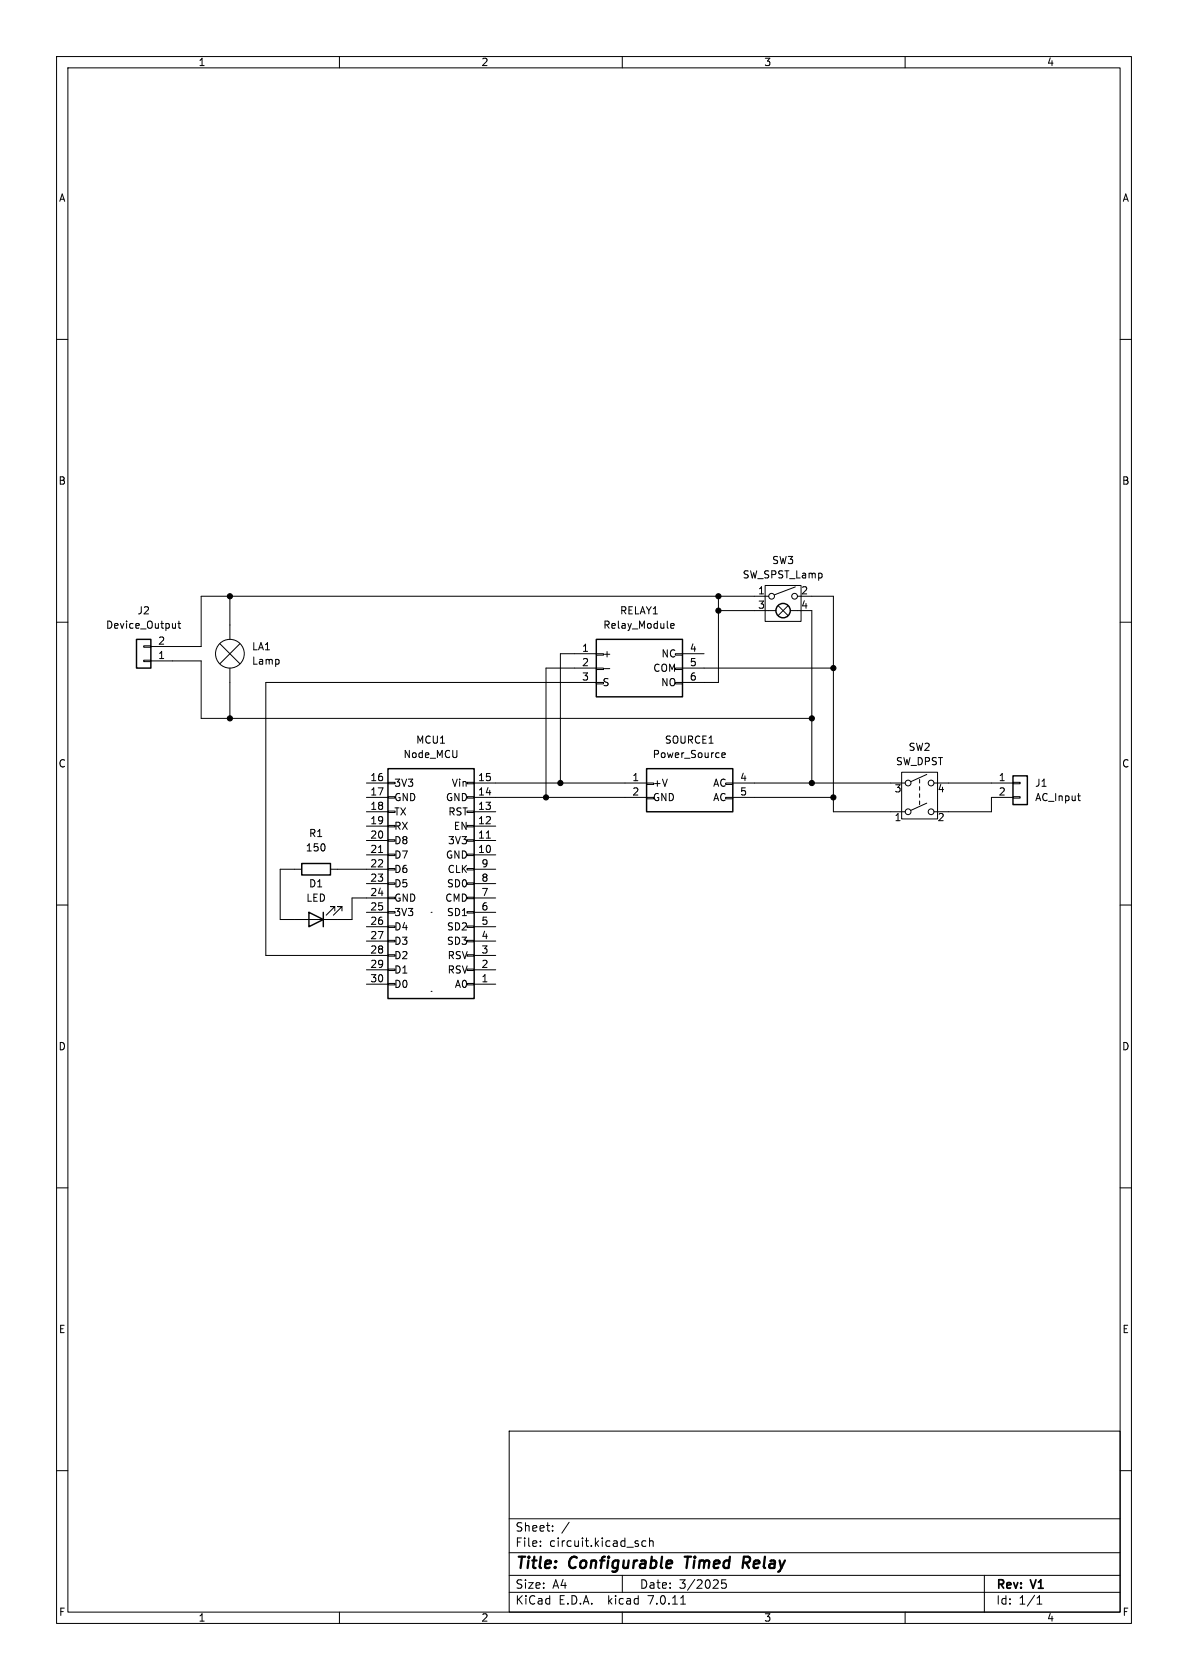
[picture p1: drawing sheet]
<svg xmlns="http://www.w3.org/2000/svg" width="210mm" height="297mm" viewBox="0 0 210 297" stroke-linecap="round" stroke-linejoin="round" font-family="sans-serif">
<g fill="none" stroke="#000" stroke-width=".18">
<path d="M10 10h190v277h-190zM12 12h186v273h-186zM60 10v2M110 10v2M160 10v2M10 60h2M198 60h2M10 110h2M25.4 114.2h1.3v.2h-1.3zM25.4 116.7h1.3v.3h-1.3zM26.7 116.8h8.9v10.2h107.9M31 110.2v.9"/>
<path d="M31 110.9l-.2 .2M31.4 110.2h.5M31.6 109.8v1.1l.3 .2M38.9 113.8l3.5 3.5M40.6 105.4v7.6M40.6 118.1v8.9M42.4 113.8l-3.5 3.5M105.4 118.1h1.3v.3h-1.3zM105.4 115.6h1.3v.2h-1.3zM105.4 115.6h-6.3v22.8M105.4 118.1h-8.9v22.9M106.8 118.2h1"/>
<path d="M118.6 110.6l.6-.1-.1-.2-.4-.1-.1 .2v.6h.5M119.4 118.1h1.2v.3h-1.2zM119.4 115.6h1.2v.2h-1.2zM120.6 115.6h3.9M120.6 118.1h26.7M127 105.4v15.3h-6.4M127 108h10.2M135.3 103.5h6.3v6.4h-6.3zM135.9 105.4h-100.3v8.9h-8.9M137.5 107.1l1.8 1.7M139.3 107.1l-1.8 1.7M139.7 108h3.8v30.4"/>
<path d="M140.6 103.8l-3.7 1.4M141 105.4h6.3v38.1h12.7M198 110h2M64.8 138.4h3.8M68.6 138.3h1.2v.3h-1.2zM82.5 138.3h1.3v.3h-1.3zM83.8 138.4h30.5M105.4 120.7h1.3v.2h-1.3zM105.4 120.7h-58.4v48.2h21.6M114.3 138.4h1.3v.3h-1.3zM119.4 120.7h1.2v.2h-1.2zM127.6 133.5l.6-.1-.1-.3h-.3l-.2 .2 .1 .6h.4"/>
<path d="M128.3 138.4h1.2v.3h-1.2zM129.5 138.4h30.5M159.4 136.5h6.3v8.3h-6.3zM162.6 137.8v.6M162.6 139.1v.6M163.8 136.9l-2.8 1.3M165.1 138.4h14M179.1 138.3h1.2v.3h-1.2zM10 160h2M53.3 153.7h-3.8v8.9h12.7v-3.8h6.4M58.4 153.7h10.2M64.8 151.1h3.8"/>
<path d="M64.8 148.6h3.8M64.8 146.1h3.8M64.8 143.5h3.8M64.8 141h3.8M64.8 156.2h3.8M66.9 150.7h.7M68.6 140.8h1.2v.3h-1.2zM68.6 143.4h1.2v.2h-1.2zM68.6 145.9h1.2v.3h-1.2zM68.6 148.5h1.2v.2h-1.2zM68.6 151h1.2v.3h-1.2zM68.6 153.5h1.2v.3h-1.2z"/>
<path d="M68.6 156.1h1.2v.2h-1.2zM68.6 158.6h1.2v.3h-1.2zM82.5 140.8h1.3v.3h-1.3zM82.5 143.4h1.3v.2h-1.3zM82.5 145.9h1.3v.3h-1.3zM82.5 148.5h1.3v.2h-1.3zM82.5 151h1.3v.3h-1.3zM82.5 153.5h1.3v.3h-1.3zM82.5 156.1h1.3v.2h-1.3zM82.5 158.6h1.3v.3h-1.3zM83.8 151.1h3.8M83.8 148.6h3.8"/>
<path d="M83.8 146.1h3.8M83.8 143.5h3.8M83.8 141h30.5M83.8 153.7h3.8M83.8 156.2h3.8M83.8 158.8h3.8M86 148.2h.7M114.3 141h1.3v.2h-1.3zM128.3 141h1.2v.2h-1.2zM129.5 141h17.8M162.6 140.3v.7M162.6 141.6v.6"/>
<path d="M163.8 142l-2.8 1.3M179.1 140.8h1.2v.3h-1.2zM179.1 141h-3.8v2.5h-10.2M190.5 140.7h.5M190.7 141.5h.3M198 160h2M59.2 161v-.7h-.8h.8l-1.5 1.5M60.5 161v-.7h-.8h.8l-1.6 1.5M64.8 174h3.8M64.8 171.5h3.8M64.8 161.3h3.8M64.8 163.8h3.8"/>
<path d="M64.8 166.4h3.8M68.6 161.2h1.2v.2h-1.2zM68.6 163.7h1.2v.3h-1.2zM68.6 166.2h1.2v.3h-1.2zM68.6 168.8h1.2v.2h-1.2zM68.6 171.3h1.2v.3h-1.2zM68.6 173.9h1.2v.2h-1.2zM76.2 175.3h.1M76.2 161.3h.1M82.5 161.2h1.3v.2h-1.3zM82.5 163.7h1.3v.3h-1.3zM82.5 166.2h1.3v.3h-1.3z"/>
<path d="M82.5 168.8h1.3v.2h-1.3zM82.5 171.3h1.3v.3h-1.3zM82.5 173.9h1.3v.2h-1.3zM83.8 174h3.8M83.8 171.5h3.8M83.8 161.3h3.8M83.8 163.8h3.8M83.8 166.4h3.8M83.8 168.9h3.8M10 210h2M198 210h2M10 260h2"/>
<path d="M90 253h108v32h-108zM198 260h2M90 278.5h108M90 274.5h108M90 268.5h108M95.5 273.2v.2M95.5 272.5v.1M97.7 270.5v.2M97.7 269.8v.1M100.6 269.1l-1.3 1.9M110 278.5v3M114.2 272.5l-.4-.1-.3 .3v.4l.1 .2h.6"/>
<path d="M114.8 272.5l.2-.1 .4 .1 .1 .9M114.8 271.9v1.5M128.3 279.3h-.7l-.1 .7 .3-.1h.5l.1 .2-.1 .5-.2 .2-.6-.2M174 278.5v6.5M60 285v2M90 281.5h108M110 285v2M120.3 283.6h.9M160 285v2M183.3 283.6h.9M183.3 282.5l.5-.4v1.5"/>
<circle cx="40.6" cy="115.6" r="2.54"/>
<circle cx="136.4" cy="105.4" r=".51"/>
<circle cx="140.5" cy="105.4" r=".51"/>
<circle cx="160.5" cy="138.4" r=".51"/>
<circle cx="164.6" cy="138.4" r=".51"/>
<circle cx="160.5" cy="143.5" r=".51"/>
<circle cx="164.6" cy="143.5" r=".51"/>
</g>
<path d="M121 275.2h1.2M121.6 275.2l-.2 2M131.9 276.3l.5 .9M132.3 275.2h-.8l-.2 2M132.3 276.2l-.9 .1" fill="none" stroke="#000" stroke-width=".4"/>
<g fill="none" stroke="#000" stroke-width=".25">
<path d="M24.1 113h2.6v5.1h-2.6zM105.4 113h15.2v10.2h-15.2zM68.6 135.9h15.2v40.6h-15.2zM114.3 135.9h15.2v7.6h-15.2zM179.1 137.2h2.5v5h-2.5zM53.3 152.7h5.1v2h-5.1zM54.6 161.3l2.5 1.3-2.5 1.2zM57.1 161.3v2.5"/>
<circle cx="138.4" cy="107.9" r="1.27"/>
</g>
<g fill="#000" stroke="#000" stroke-width=".18">
<circle cx="40.6" cy="105.4" r=".46"/>
<circle cx="127" cy="105.4" r=".46"/>
<circle cx="127" cy="108" r=".46"/>
<circle cx="147.3" cy="118.1" r=".46"/>
<circle cx="40.6" cy="127" r=".46"/>
<circle cx="99.1" cy="138.4" r=".46"/>
<circle cx="143.5" cy="127" r=".46"/>
<circle cx="143.5" cy="138.4" r=".46"/>
<circle cx="96.5" cy="141" r=".46"/>
<circle cx="147.3" cy="141" r=".46"/>
</g>
<g font-size="2.8">
<text x="91" y="277.9">Title:</text>
<text x="100.7" y="277.9">Configurable</text>
<text x="121.9" y="277.9">Timed</text>
<text x="132.9" y="277.9">Relay</text>
</g>
<g font-size="2.1">
<text x="91" y="273.7">File:</text>
<text x="91" y="271">Sheet:</text>
<text x="97.1" y="273.7">circuit.kicad_sch</text>
<text x="91" y="281.1">Size:</text>
<text x="97.7" y="281.1">A4</text>
<text x="113" y="281.1">Date:</text>
<text x="120" y="281.1">3/2025</text>
<text x="176" y="281.3">Rev:</text>
<text x="182.4" y="281.3">V1</text>
<text x="91" y="283.9">KiCad</text>
<text x="98.7" y="283.9">E.D.A.</text>
<text x="107.6" y="283.9">kicad</text>
<text x="114.9" y="283.9">7.0.11</text>
<text x="176" y="283.9">Id:</text>
<text x="180.1" y="283.9">1/1</text>
</g>
<g font-size="1.8">
<text x="35" y="11.9">1</text>
<text x="85" y="11.9">2</text>
<text x="135" y="11.9">3</text>
<text x="185" y="11.9">4</text>
<text x="10.3" y="35.9">A</text>
<text x="198.4" y="35.9">A</text>
<text x="10.3" y="85.9">B</text>
<text x="198.3" y="85.9">B</text>
<text x="136.4" y="99.9">SW3</text>
<text x="131.2" y="102.5">SW_SPST_Lamp</text>
<text x="133.9" y="105.2">1</text>
<text x="133.9" y="107.7">3</text>
<text x="141.5" y="105.2">2</text>
<text x="141.5" y="107.7">4</text>
<text x="18.6" y="111.4">Device_Output</text>
<text x="24.2" y="108.8">J2</text>
<text x="106.5" y="111.4">Relay_Module</text>
<text x="109.5" y="108.8">RELAY1</text>
<text x="27.9" y="116.6">1</text>
<text x="27.9" y="114">2</text>
<text x="44.5" y="115.2">LA1</text>
<text x="44.5" y="117.7">Lamp</text>
<text x="102.8" y="115.3">1</text>
<text x="102.8" y="117.9">2</text>
<text x="106.4" y="116.4">+</text>
<text x="115.4" y="119">COM</text>
<text x="116.8" y="116.4">NC</text>
<text x="121.8" y="115.3">4</text>
<text x="121.8" y="117.9">5</text>
<text x="102.8" y="120.4">3</text>
<text x="106.4" y="121.5">S</text>
<text x="116.8" y="121.5">NO</text>
<text x="121.8" y="120.4">6</text>
<text x="73.5" y="131.7">MCU1</text>
<text x="117.4" y="131.7">SOURCE1</text>
<text x="10.3" y="135.9">C</text>
<text x="71.2" y="134.2">Node_MCU</text>
<text x="115.3" y="134.2">Power_Source</text>
<text x="158.3" y="135.5">SW_DPST</text>
<text x="160.5" y="132.9">SW2</text>
<text x="198.3" y="135.9">C</text>
<text x="65.4" y="138.2">16</text>
<text x="65.4" y="140.7">17</text>
<text x="65.4" y="143.3">18</text>
<text x="69.6" y="139.3">3V3</text>
<text x="69.6" y="141.8">GND</text>
<text x="78.7" y="141.8">GND</text>
<text x="79.8" y="139.3">Vin</text>
<text x="84.4" y="143.3">13</text>
<text x="84.4" y="140.7">14</text>
<text x="84.4" y="138.2">15</text>
<text x="111.7" y="138.2">1</text>
<text x="111.7" y="140.7">2</text>
<text x="115.3" y="139.3">+V</text>
<text x="115.3" y="141.8">GND</text>
<text x="126" y="139.3">AC</text>
<text x="126" y="141.8">AC</text>
<text x="130.7" y="138.2">4</text>
<text x="130.7" y="140.7">5</text>
<text x="158" y="140.4">3</text>
<text x="165.7" y="140.4">4</text>
<text x="176.5" y="138.2">1</text>
<text x="176.5" y="140.7">2</text>
<text x="182.9" y="139.3">J1</text>
<text x="182.9" y="141.8">AC_Input</text>
<text x="54.5" y="148.2">R1</text>
<text x="65.4" y="145.8">19</text>
<text x="65.4" y="148.3">20</text>
<text x="69.6" y="144.4">TX</text>
<text x="69.6" y="146.9">RX</text>
<text x="69.6" y="149.5">D8</text>
<text x="79.1" y="149.5">3V3</text>
<text x="79.2" y="144.4">RST</text>
<text x="80.1" y="146.9">EN</text>
<text x="84.4" y="148.3">11</text>
<text x="84.4" y="145.8">12</text>
<text x="158" y="145.5">1</text>
<text x="165.7" y="145.5">2</text>
<text x="54" y="150.7">150</text>
<text x="65.4" y="150.9">21</text>
<text x="65.4" y="153.4">22</text>
<text x="65.4" y="156">23</text>
<text x="69.6" y="152">D7</text>
<text x="69.6" y="154.5">D6</text>
<text x="78.7" y="152">GND</text>
<text x="79" y="154.5">CLK</text>
<text x="84.4" y="150.9">10</text>
<text x="85" y="156">8</text>
<text x="85" y="153.4">9</text>
<text x="54.1" y="159.6">LED</text>
<text x="54.5" y="157.1">D1</text>
<text x="65.4" y="158.5">24</text>
<text x="65.4" y="161">25</text>
<text x="69.6" y="157.1">D5</text>
<text x="69.6" y="159.6">GND</text>
<text x="78.6" y="159.6">CMD</text>
<text x="78.9" y="157.1">SD0</text>
<text x="85" y="161">6</text>
<text x="85" y="158.5">7</text>
<text x="65.4" y="163.6">26</text>
<text x="65.4" y="166.1">27</text>
<text x="69.6" y="162.2">3V3</text>
<text x="69.6" y="164.7">D4</text>
<text x="69.6" y="167.2">D3</text>
<text x="78.9" y="167.2">SD3</text>
<text x="78.9" y="164.7">SD2</text>
<text x="78.9" y="162.2">SD1</text>
<text x="85" y="166.1">4</text>
<text x="85" y="163.6">5</text>
<text x="65.4" y="168.7">28</text>
<text x="65.4" y="171.2">29</text>
<text x="65.4" y="173.7">30</text>
<text x="69.6" y="169.8">D2</text>
<text x="69.6" y="172.3">D1</text>
<text x="79" y="172.3">RSV</text>
<text x="79" y="169.8">RSV</text>
<text x="85" y="173.7">1</text>
<text x="85" y="171.2">2</text>
<text x="85" y="168.7">3</text>
<text x="69.6" y="174.9">D0</text>
<text x="80.3" y="174.9">A0</text>
<text x="10.3" y="185.9">D</text>
<text x="198.3" y="185.9">D</text>
<text x="10.3" y="235.9">E</text>
<text x="198.3" y="235.9">E</text>
<text x="10.3" y="285.9">F</text>
<text x="35" y="286.9">1</text>
<text x="85" y="286.9">2</text>
<text x="135" y="286.9">3</text>
<text x="185" y="286.9">4</text>
<text x="198.4" y="285.9">F</text>
</g>
</svg>
